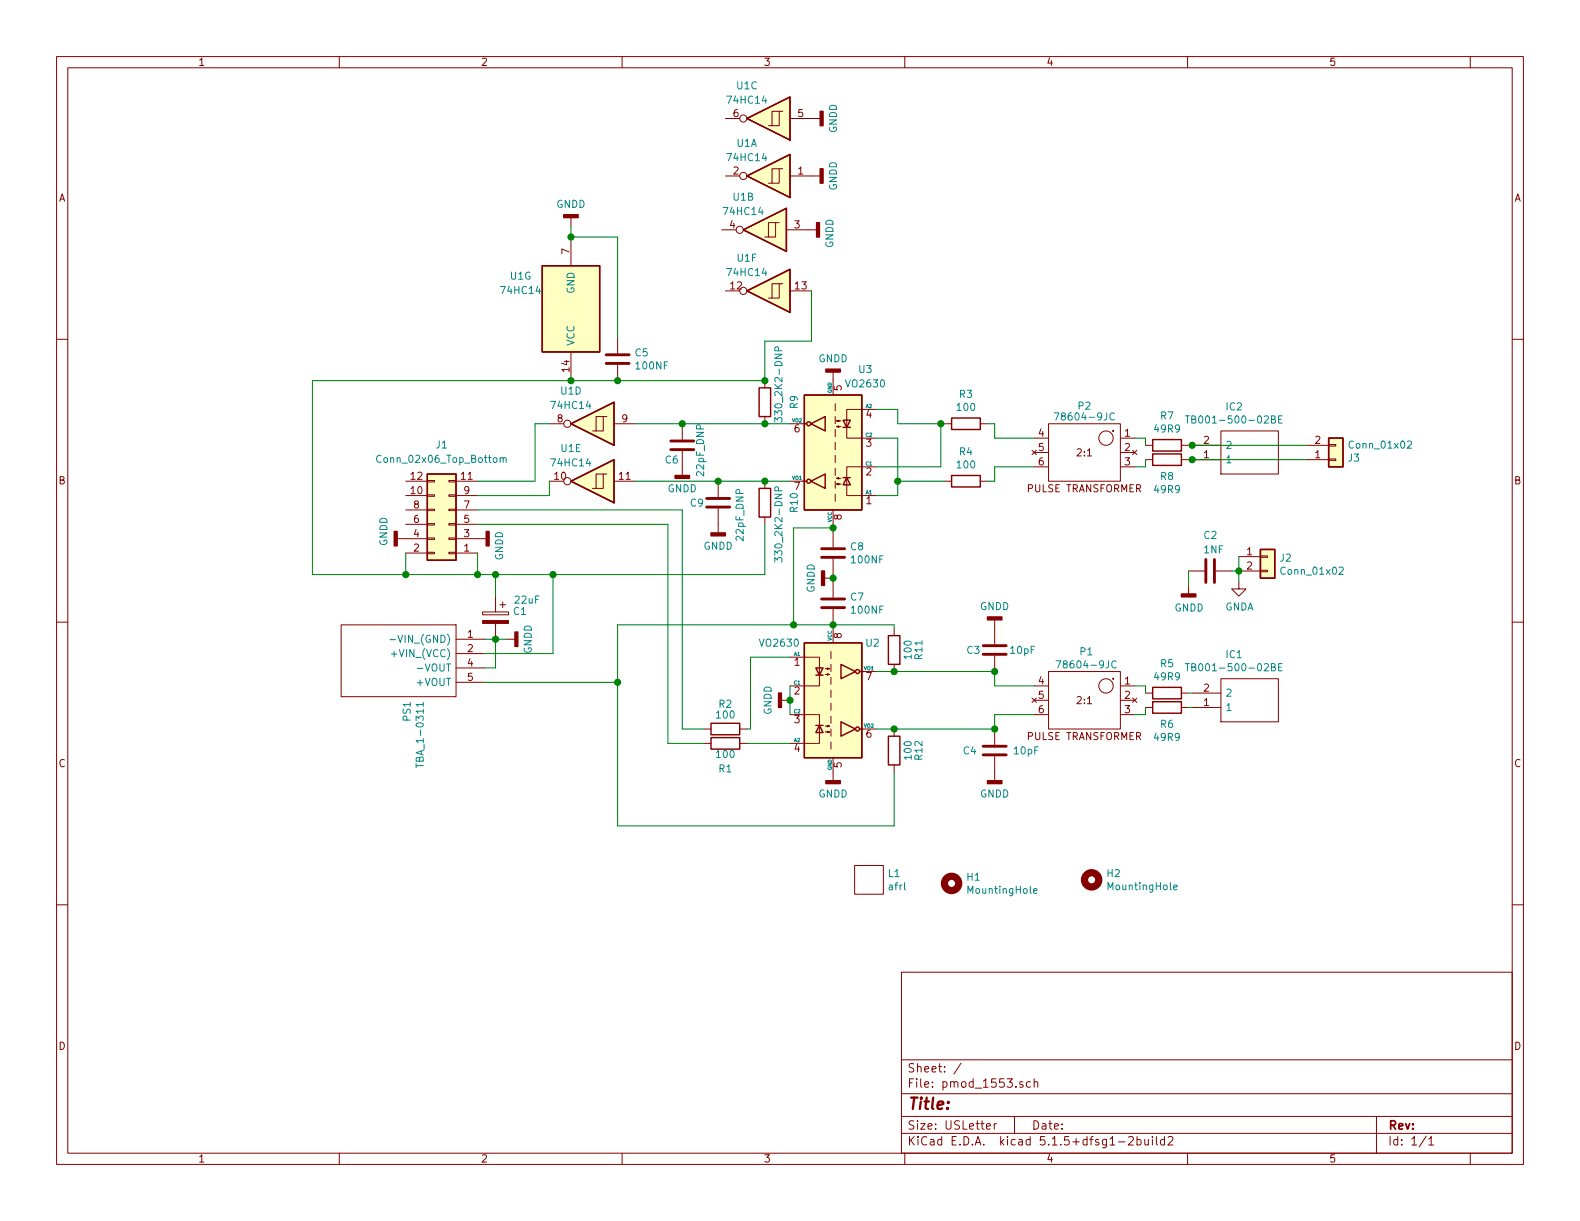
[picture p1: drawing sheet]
EESchema Schematic File Version 4
EELAYER 30 0
EELAYER END
$Descr USLetter 11000 8500
encoding utf-8
Sheet 1 1
Title ""
Date ""
Rev ""
Comp ""
Comment1 ""
Comment2 ""
Comment3 ""
Comment4 ""
$EndDescr
$Comp
L Connector_Generic:Conn_02x06_Odd_Even J1
U 1 1
P 3125 3650
F 0 "J1" H 3175 3100 50  0000 C CNN
F 1 "Conn_02x06_Top_Bottom" H 3175 3200 50  0000 C CNN
F 2 "Connector_PinHeader_2.54mm:PinHeader_2x06_P2.54mm_Horizontal" H 3125 3650 50  0001 C CNN
F 3 "~" H 3125 3650 50  0001 C CNN
	1    3125 3650
	-1   0    0    1   
$EndComp
$Comp
L power:GNDD #PWR02
U 1 1
P 3325 3750
F 0 "#PWR02" H 3325 3500 50  0001 C CNN
F 1 "GNDD" H 3275 3600 50  0000 C CNN
F 2 "" H 3325 3750 50  0001 C CNN
F 3 "" H 3325 3750 50  0001 C CNN
	1    3325 3750
	0    -1   -1   0   
$EndComp
$Comp
L power:GNDD #PWR01
U 1 1
P 2825 3750
F 0 "#PWR01" H 2825 3500 50  0001 C CNN
F 1 "GNDD" H 2775 3600 50  0000 C CNN
F 2 "" H 2825 3750 50  0001 C CNN
F 3 "" H 2825 3750 50  0001 C CNN
	1    2825 3750
	0    1    1    0   
$EndComp
Wire Wire Line
	3325 3850 3325 4000
Wire Wire Line
	3325 4000 2825 4000
Wire Wire Line
	2825 4000 2825 3850
$Comp
L TBA_1-0311:TBA_1-0311 PS1
U 1 1
P 3375 4450
F 0 "PS1" V 3913 4022 50  0000 R CNN
F 1 "TBA_1-0311" V 3822 4022 50  0000 R CNN
F 2 "traco:TBA10311" H 4425 4550 50  0001 L CNN
F 3 "https://componentsearchengine.com/Datasheets/1/TBA 1-0511.pdf" H 4425 4450 50  0001 L CNN
F 4 "TRACO POWER - TBA 1-0311 - Isolated Board Mount DC/DC Converter, ITE, 1 Output, 1 W, 5 V, 200 mA" H 4425 4350 50  0001 L CNN "Description"
F 5 "10.5" H 4425 4250 50  0001 L CNN "Height"
F 6 "Traco Power" H 4425 4150 50  0001 L CNN "Manufacturer_Name"
F 7 "TBA 1-0311" H 4425 4050 50  0001 L CNN "Manufacturer_Part_Number"
F 8 "495-TBA1-0311" H 4425 3950 50  0001 L CNN "Mouser Part Number"
F 9 "https://www.mouser.co.uk/ProductDetail/TRACO-Power/TBA-1-0311?qs=byeeYqUIh0OdVWzHzjZFAA%3D%3D" H 4425 3850 50  0001 L CNN "Mouser Price/Stock"
F 10 "" H 4425 3750 50  0001 L CNN "Arrow Part Number"
F 11 "" H 4425 3650 50  0001 L CNN "Arrow Price/Stock"
	1    3375 4450
	-1   0    0    -1  
$EndComp
$Comp
L power:GNDD #PWR03
U 1 1
P 3525 4450
F 0 "#PWR03" H 3525 4200 50  0001 C CNN
F 1 "GNDD" H 3525 4300 50  0000 C CNN
F 2 "" H 3525 4450 50  0001 C CNN
F 3 "" H 3525 4450 50  0001 C CNN
	1    3525 4450
	0    -1   1    0   
$EndComp
Wire Wire Line
	3375 4450 3450 4450
Wire Wire Line
	3375 4650 3450 4650
Wire Wire Line
	3450 4650 3450 4450
Connection ~ 3450 4450
Wire Wire Line
	3450 4450 3525 4450
$Comp
L Device:CP C1
U 1 1
P 3450 4300
F 0 "C1" H 3332 4346 50  0000 R CNN
F 1 "22uF" H 3325 4425 50  0000 R CNN
F 2 "Capacitor_THT:CP_Radial_D5.0mm_P2.50mm" H 3488 4150 50  0001 C CNN
F 3 "~" H 3450 4300 50  0001 C CNN
	1    3450 4300
	-1   0    0    -1  
$EndComp
Wire Wire Line
	5225 4575 5500 4575
Wire Wire Line
	5225 5075 5225 4575
Wire Wire Line
	5200 5075 5225 5075
$Comp
L TB001-500-02BE:TB001-500-02BE IC2
U 1 1
P 8300 3200
F 0 "IC2" H 8592 2835 50  0000 C CNN
F 1 "TB001-500-02BE" H 8592 2926 50  0000 C CNN
F 2 "cui:TB00150002BE" H 8950 3300 50  0001 L CNN
F 3 "https://br.mouser.com/datasheet/2/670/tb001-500-1550615.pdf" H 8950 3200 50  0001 L CNN
F 4 "Fixed Terminal Blocks screw type, 5.00, horizontal, 2 poles, CUI Blue, slotted screw, PCB mount" H 8950 3100 50  0001 L CNN "Description"
F 5 "12.9" H 8950 3000 50  0001 L CNN "Height"
F 6 "CUI Inc." H 8950 2900 50  0001 L CNN "Manufacturer_Name"
F 7 "TB001-500-02BE" H 8950 2800 50  0001 L CNN "Manufacturer_Part_Number"
F 8 "490-TB001-500-02BE" H 8950 2700 50  0001 L CNN "Mouser Part Number"
F 9 "https://www.mouser.co.uk/ProductDetail/CUI-Devices/TB001-500-02BE?qs=vLWxofP3U2zBBnHgU5u3DA%3D%3D" H 8950 2600 50  0001 L CNN "Mouser Price/Stock"
F 10 "TB001-500-02BE" H 8950 2500 50  0001 L CNN "Arrow Part Number"
F 11 "https://www.arrow.com/en/products/tb001-500-02be/cui-devices" H 8950 2400 50  0001 L CNN "Arrow Price/Stock"
	1    8300 3200
	1    0    0    1   
$EndComp
$Comp
L TB001-500-02BE:TB001-500-02BE IC1
U 1 1
P 8300 4925
F 0 "IC1" H 8592 4560 50  0000 C CNN
F 1 "TB001-500-02BE" H 8592 4651 50  0000 C CNN
F 2 "cui:TB00150002BE" H 8950 5025 50  0001 L CNN
F 3 "https://br.mouser.com/datasheet/2/670/tb001-500-1550615.pdf" H 8950 4925 50  0001 L CNN
F 4 "Fixed Terminal Blocks screw type, 5.00, horizontal, 2 poles, CUI Blue, slotted screw, PCB mount" H 8950 4825 50  0001 L CNN "Description"
F 5 "12.9" H 8950 4725 50  0001 L CNN "Height"
F 6 "CUI Inc." H 8950 4625 50  0001 L CNN "Manufacturer_Name"
F 7 "TB001-500-02BE" H 8950 4525 50  0001 L CNN "Manufacturer_Part_Number"
F 8 "490-TB001-500-02BE" H 8950 4425 50  0001 L CNN "Mouser Part Number"
F 9 "https://www.mouser.co.uk/ProductDetail/CUI-Devices/TB001-500-02BE?qs=vLWxofP3U2zBBnHgU5u3DA%3D%3D" H 8950 4325 50  0001 L CNN "Mouser Price/Stock"
F 10 "TB001-500-02BE" H 8950 4225 50  0001 L CNN "Arrow Part Number"
F 11 "https://www.arrow.com/en/products/tb001-500-02be/cui-devices" H 8950 4125 50  0001 L CNN "Arrow Price/Stock"
	1    8300 4925
	1    0    0    1   
$EndComp
Wire Wire Line
	6100 4675 6225 4675
Wire Wire Line
	6100 5075 6225 5075
Wire Wire Line
	5500 5175 5200 5175
Wire Wire Line
	7975 3050 7900 3050
Wire Wire Line
	7975 3250 7900 3250
Wire Wire Line
	6925 3050 6925 2950
Wire Wire Line
	6925 4975 6925 5075
Wire Wire Line
	6925 4675 6925 4775
$Comp
L Murata_Pulse_Transformers:78604-9JC P2
U 1 1
P 7550 3150
F 0 "P2" H 7550 3475 50  0000 C CNN
F 1 "78604-9JC" H 7550 3400 50  0000 C CNN
F 2 "murata_pulse_transformers:78604-9JC" H 7550 3150 50  0001 C CNN
F 3 "" H 7550 3150 50  0001 C CNN
	1    7550 3150
	-1   0    0    -1  
$EndComp
Wire Wire Line
	7975 4775 7900 4775
Wire Wire Line
	7975 4825 7975 4775
Wire Wire Line
	7975 4975 7975 4925
Wire Wire Line
	7900 4975 7975 4975
Wire Wire Line
	7975 3200 7975 3250
Wire Wire Line
	7975 3050 7975 3100
$Comp
L power:GNDD #PWR010
U 1 1
P 5800 4025
F 0 "#PWR010" H 5800 3775 50  0001 C CNN
F 1 "GNDD" H 5800 3875 50  0000 C CNN
F 2 "" H 5800 4025 50  0001 C CNN
F 3 "" H 5800 4025 50  0001 C CNN
	1    5800 4025
	0    1    1    0   
$EndComp
$Comp
L Device:C C7
U 1 1
P 5800 4200
F 0 "C7" H 5915 4246 50  0000 L CNN
F 1 "100NF" H 5915 4155 50  0000 L CNN
F 2 "Capacitor_THT:C_Disc_D4.7mm_W2.5mm_P5.00mm" H 5838 4050 50  0001 C CNN
F 3 "~" H 5800 4200 50  0001 C CNN
	1    5800 4200
	1    0    0    -1  
$EndComp
$Comp
L Device:C C8
U 1 1
P 5800 3850
F 0 "C8" H 5915 3896 50  0000 L CNN
F 1 "100NF" H 5915 3805 50  0000 L CNN
F 2 "Capacitor_THT:C_Disc_D4.7mm_W2.5mm_P5.00mm" H 5838 3700 50  0001 C CNN
F 3 "~" H 5800 3850 50  0001 C CNN
	1    5800 3850
	1    0    0    -1  
$EndComp
Wire Wire Line
	5500 3350 5325 3350
Wire Wire Line
	5500 4875 5500 4975
Connection ~ 5500 4875
$Comp
L power:GNDD #PWR04
U 1 1
P 5500 4875
F 0 "#PWR04" H 5500 4625 50  0001 C CNN
F 1 "GNDD" H 5500 4725 50  0000 C CNN
F 2 "" H 5500 4875 50  0001 C CNN
F 3 "" H 5500 4875 50  0001 C CNN
	1    5500 4875
	0    1    1    0   
$EndComp
Wire Wire Line
	5500 4775 5500 4875
$Comp
L power:GNDD #PWR07
U 1 1
P 6925 4375
F 0 "#PWR07" H 6925 4125 50  0001 C CNN
F 1 "GNDD" H 6925 4225 50  0000 C CNN
F 2 "" H 6925 4375 50  0001 C CNN
F 3 "" H 6925 4375 50  0001 C CNN
	1    6925 4375
	-1   0    0    1   
$EndComp
$Comp
L Device:R R8
U 1 1
P 8125 3200
F 0 "R8" V 8240 3200 50  0000 C CNN
F 1 "49R9" V 8331 3200 50  0000 C CNN
F 2 "Resistor_THT:R_Axial_DIN0207_L6.3mm_D2.5mm_P7.62mm_Horizontal" V 8055 3200 50  0001 C CNN
F 3 "~" H 8125 3200 50  0001 C CNN
	1    8125 3200
	0    1    1    0   
$EndComp
$Comp
L Device:R R7
U 1 1
P 8125 3100
F 0 "R7" V 7918 3100 50  0000 C CNN
F 1 "49R9" V 8009 3100 50  0000 C CNN
F 2 "Resistor_THT:R_Axial_DIN0207_L6.3mm_D2.5mm_P7.62mm_Horizontal" V 8055 3100 50  0001 C CNN
F 3 "~" H 8125 3100 50  0001 C CNN
	1    8125 3100
	0    1    1    0   
$EndComp
$Comp
L Device:R R6
U 1 1
P 8125 4925
F 0 "R6" V 8240 4925 50  0000 C CNN
F 1 "49R9" V 8331 4925 50  0000 C CNN
F 2 "Resistor_THT:R_Axial_DIN0207_L6.3mm_D2.5mm_P7.62mm_Horizontal" V 8055 4925 50  0001 C CNN
F 3 "~" H 8125 4925 50  0001 C CNN
	1    8125 4925
	0    -1   1    0   
$EndComp
$Comp
L Device:R R5
U 1 1
P 8125 4825
F 0 "R5" V 7918 4825 50  0000 C CNN
F 1 "49R9" V 8009 4825 50  0000 C CNN
F 2 "Resistor_THT:R_Axial_DIN0207_L6.3mm_D2.5mm_P7.62mm_Horizontal" V 8055 4825 50  0001 C CNN
F 3 "~" H 8125 4825 50  0001 C CNN
	1    8125 4825
	0    1    1    0   
$EndComp
Wire Wire Line
	6250 2850 6100 2850
Wire Wire Line
	6250 2950 6250 2850
Wire Wire Line
	6250 3450 6100 3450
Wire Wire Line
	6250 3350 6250 3450
$Comp
L Device:C C4
U 1 1
P 6925 5225
F 0 "C4" H 6700 5225 50  0000 L CNN
F 1 "10pF" H 7050 5225 50  0000 L CNN
F 2 "Capacitor_THT:C_Disc_D4.7mm_W2.5mm_P5.00mm" H 6963 5075 50  0001 C CNN
F 3 "~" H 6925 5225 50  0001 C CNN
	1    6925 5225
	1    0    0    -1  
$EndComp
$Comp
L Device:C C3
U 1 1
P 6925 4525
F 0 "C3" H 6725 4525 50  0000 L CNN
F 1 "10pF" H 7025 4525 50  0000 L CNN
F 2 "Capacitor_THT:C_Disc_D4.7mm_W2.5mm_P5.00mm" H 6963 4375 50  0001 C CNN
F 3 "~" H 6925 4525 50  0001 C CNN
	1    6925 4525
	1    0    0    -1  
$EndComp
$Comp
L Device:R R3
U 1 1
P 6725 2950
F 0 "R3" V 6518 2950 50  0000 C CNN
F 1 "100" V 6609 2950 50  0000 C CNN
F 2 "Resistor_THT:R_Axial_DIN0207_L6.3mm_D2.5mm_P7.62mm_Horizontal" V 6655 2950 50  0001 C CNN
F 3 "~" H 6725 2950 50  0001 C CNN
	1    6725 2950
	0    1    1    0   
$EndComp
$Comp
L Device:R R2
U 1 1
P 5050 5075
F 0 "R2" V 4875 5075 50  0000 C CNN
F 1 "100" V 4950 5075 50  0000 C CNN
F 2 "Resistor_THT:R_Axial_DIN0207_L6.3mm_D2.5mm_P7.62mm_Horizontal" V 4980 5075 50  0001 C CNN
F 3 "~" H 5050 5075 50  0001 C CNN
	1    5050 5075
	0    1    1    0   
$EndComp
$Comp
L Device:R R1
U 1 1
P 5050 5175
F 0 "R1" V 5225 5175 50  0000 C CNN
F 1 "100" V 5125 5175 50  0000 C CNN
F 2 "Resistor_THT:R_Axial_DIN0207_L6.3mm_D2.5mm_P7.62mm_Horizontal" V 4980 5175 50  0001 C CNN
F 3 "~" H 5050 5175 50  0001 C CNN
	1    5050 5175
	0    1    1    0   
$EndComp
$Comp
L Isolator:VO2630 U3
U 1 1
P 5800 3150
F 0 "U3" H 5575 2575 50  0000 C CNN
F 1 "VO2630" H 5575 2675 50  0000 C CNN
F 2 "Package_DIP:DIP-8_W7.62mm" H 5900 2430 50  0001 C CNN
F 3 "https://www.vishay.com/doc?84732" H 5400 3500 50  0001 C CNN
	1    5800 3150
	-1   0    0    1   
$EndComp
$Comp
L Isolator:VO2630 U2
U 1 1
P 5800 4875
F 0 "U2" H 6075 5275 50  0000 C CNN
F 1 "VO2630" H 5425 5275 50  0000 C CNN
F 2 "Package_DIP:DIP-8_W7.62mm" H 5900 4155 50  0001 C CNN
F 3 "https://www.vishay.com/doc?84732" H 5400 5225 50  0001 C CNN
	1    5800 4875
	1    0    0    -1  
$EndComp
$Comp
L power:GNDD #PWR0101
U 1 1
P 5800 5375
F 0 "#PWR0101" H 5800 5125 50  0001 C CNN
F 1 "GNDD" H 5800 5225 50  0000 C CNN
F 2 "" H 5800 5375 50  0001 C CNN
F 3 "" H 5800 5375 50  0001 C CNN
	1    5800 5375
	1    0    0    -1  
$EndComp
$Comp
L power:GNDD #PWR0102
U 1 1
P 6925 5375
F 0 "#PWR0102" H 6925 5125 50  0001 C CNN
F 1 "GNDD" H 6925 5225 50  0000 C CNN
F 2 "" H 6925 5375 50  0001 C CNN
F 3 "" H 6925 5375 50  0001 C CNN
	1    6925 5375
	1    0    0    -1  
$EndComp
$Comp
L power:GNDD #PWR0103
U 1 1
P 5800 2650
F 0 "#PWR0103" H 5800 2400 50  0001 C CNN
F 1 "GNDD" H 5800 2500 50  0000 C CNN
F 2 "" H 5800 2650 50  0001 C CNN
F 3 "" H 5800 2650 50  0001 C CNN
	1    5800 2650
	-1   0    0    1   
$EndComp
Wire Wire Line
	3325 3650 4650 3650
Wire Wire Line
	4650 3650 4650 5175
Wire Wire Line
	4650 5175 4900 5175
Wire Wire Line
	4900 5075 4750 5075
Wire Wire Line
	4750 5075 4750 3550
Wire Wire Line
	4750 3550 3325 3550
Connection ~ 3325 4000
Wire Wire Line
	5800 4000 5800 4025
Connection ~ 5800 4025
Wire Wire Line
	5800 4025 5800 4050
Wire Wire Line
	5800 4375 5800 4350
Wire Wire Line
	4300 4350 4300 4750
Wire Wire Line
	3375 4750 4300 4750
Connection ~ 5800 4350
Wire Wire Line
	3325 4000 3450 4000
Wire Wire Line
	3450 4150 3450 4000
Connection ~ 3450 4000
Wire Wire Line
	3375 4550 3850 4550
Wire Wire Line
	3450 4000 3850 4000
$Comp
L Device:R R11
U 1 1
P 6225 4525
F 0 "R11" V 6050 4525 50  0000 C CNN
F 1 "100" V 6125 4525 50  0000 C CNN
F 2 "Resistor_THT:R_Axial_DIN0207_L6.3mm_D2.5mm_P7.62mm_Horizontal" V 6155 4525 50  0001 C CNN
F 3 "~" H 6225 4525 50  0001 C CNN
	1    6225 4525
	-1   0    0    1   
$EndComp
$Comp
L Device:R R12
U 1 1
P 6225 5225
F 0 "R12" V 6050 5225 50  0000 C CNN
F 1 "100" V 6125 5225 50  0000 C CNN
F 2 "Resistor_THT:R_Axial_DIN0207_L6.3mm_D2.5mm_P7.62mm_Horizontal" V 6155 5225 50  0001 C CNN
F 3 "~" H 6225 5225 50  0001 C CNN
	1    6225 5225
	-1   0    0    1   
$EndComp
$Comp
L Device:R R10
U 1 1
P 5325 3500
F 0 "R10" V 5118 3500 50  0000 C CNN
F 1 "330_2K2-DNP" V 5225 3650 50  0000 C CNN
F 2 "Resistor_THT:R_Axial_DIN0207_L6.3mm_D2.5mm_P7.62mm_Horizontal" V 5255 3500 50  0001 C CNN
F 3 "~" H 5325 3500 50  0001 C CNN
	1    5325 3500
	-1   0    0    1   
$EndComp
Connection ~ 5325 3350
$Comp
L Device:R R9
U 1 1
P 5325 2800
F 0 "R9" V 5118 2800 50  0000 C CNN
F 1 "330_2K2-DNP" V 5225 2675 50  0000 C CNN
F 2 "Resistor_THT:R_Axial_DIN0207_L6.3mm_D2.5mm_P7.62mm_Horizontal" V 5255 2800 50  0001 C CNN
F 3 "~" H 5325 2800 50  0001 C CNN
	1    5325 2800
	-1   0    0    1   
$EndComp
Connection ~ 5325 2950
Wire Wire Line
	5325 2950 5500 2950
Wire Wire Line
	4300 5750 4300 4750
Connection ~ 4300 4750
Connection ~ 6225 5075
Wire Wire Line
	6225 5375 6225 5750
Wire Wire Line
	6225 5750 4300 5750
Connection ~ 6225 4675
Wire Wire Line
	6225 4375 6225 4350
Wire Wire Line
	6225 4350 5800 4350
$Comp
L Murata_Pulse_Transformers:78604-9JC P1
U 1 1
P 7550 4875
F 0 "P1" H 7537 5215 50  0000 C CNN
F 1 "78604-9JC" H 7537 5124 50  0000 C CNN
F 2 "murata_pulse_transformers:78604-9JC" H 7550 4875 50  0001 C CNN
F 3 "" H 7550 4875 50  0001 C CNN
	1    7550 4875
	-1   0    0    -1  
$EndComp
Wire Wire Line
	2825 4000 2175 4000
Wire Wire Line
	2175 4000 2175 2650
Wire Wire Line
	2175 2650 3975 2650
Connection ~ 2825 4000
Wire Wire Line
	3850 4550 3850 4000
Wire Wire Line
	5325 3650 5325 4000
Wire Wire Line
	5325 4000 3850 4000
Connection ~ 3850 4000
Wire Wire Line
	6925 3050 7200 3050
Wire Wire Line
	7200 3250 6925 3250
Wire Wire Line
	6925 4775 7200 4775
Wire Wire Line
	7200 4975 6925 4975
Connection ~ 6925 4675
Wire Wire Line
	6225 4675 6925 4675
Connection ~ 6925 5075
Wire Wire Line
	6225 5075 6925 5075
Wire Wire Line
	6925 3250 6925 3350
$Comp
L Device:R R4
U 1 1
P 6725 3350
F 0 "R4" V 6518 3350 50  0000 C CNN
F 1 "100" V 6609 3350 50  0000 C CNN
F 2 "Resistor_THT:R_Axial_DIN0207_L6.3mm_D2.5mm_P7.62mm_Horizontal" V 6655 3350 50  0001 C CNN
F 3 "~" H 6725 3350 50  0001 C CNN
	1    6725 3350
	0    1    1    0   
$EndComp
Wire Wire Line
	6925 3350 6875 3350
Wire Wire Line
	6925 2950 6875 2950
$Comp
L Mechanical:MountingHole H1
U 1 1
P 6625 6150
F 0 "H1" H 6725 6196 50  0000 L CNN
F 1 "MountingHole" H 6725 6105 50  0000 L CNN
F 2 "MountingHole:MountingHole_2.2mm_M2_DIN965" H 6625 6150 50  0001 C CNN
F 3 "~" H 6625 6150 50  0001 C CNN
	1    6625 6150
	1    0    0    -1  
$EndComp
$Comp
L Mechanical:MountingHole H2
U 1 1
P 7600 6125
F 0 "H2" H 7700 6171 50  0000 L CNN
F 1 "MountingHole" H 7700 6080 50  0000 L CNN
F 2 "MountingHole:MountingHole_2.2mm_M2_DIN965" H 7600 6125 50  0001 C CNN
F 3 "~" H 7600 6125 50  0001 C CNN
	1    7600 6125
	1    0    0    -1  
$EndComp
$Comp
L power:GNDA #PWR09
U 1 1
P 8625 4050
F 0 "#PWR09" H 8625 3800 50  0001 C CNN
F 1 "GNDA" H 8630 3877 50  0000 C CNN
F 2 "" H 8625 4050 50  0001 C CNN
F 3 "" H 8625 4050 50  0001 C CNN
	1    8625 4050
	1    0    0    -1  
$EndComp
$Comp
L power:GNDD #PWR05
U 1 1
P 8275 4075
F 0 "#PWR05" H 8275 3825 50  0001 C CNN
F 1 "GNDD" H 8279 3920 50  0000 C CNN
F 2 "" H 8275 4075 50  0001 C CNN
F 3 "" H 8275 4075 50  0001 C CNN
	1    8275 4075
	1    0    0    -1  
$EndComp
$Comp
L Device:C C2
U 1 1
P 8425 3975
F 0 "C2" V 8175 3925 50  0000 L CNN
F 1 "1NF" V 8275 3925 50  0000 L CNN
F 2 "Capacitor_THT:C_Disc_D4.7mm_W2.5mm_P5.00mm" H 8463 3825 50  0001 C CNN
F 3 "~" H 8425 3975 50  0001 C CNN
	1    8425 3975
	0    1    1    0   
$EndComp
Wire Wire Line
	8625 4050 8625 3975
Wire Wire Line
	8625 3975 8575 3975
Wire Wire Line
	8275 3975 8275 4075
$Comp
L Connector_Generic:Conn_01x02 J2
U 1 1
P 8825 3875
F 0 "J2" H 8905 3867 50  0000 L CNN
F 1 "Conn_01x02" H 8905 3776 50  0000 L CNN
F 2 "Connector_Molex:Molex_KK-254_AE-6410-02A_1x02_P2.54mm_Vertical" H 8825 3875 50  0001 C CNN
F 3 "~" H 8825 3875 50  0001 C CNN
	1    8825 3875
	1    0    0    -1  
$EndComp
Connection ~ 8625 3975
Wire Wire Line
	8625 3975 8625 3875
$Comp
L Connector_Generic:Conn_01x02 J3
U 1 1
P 9300 3200
F 0 "J3" H 9380 3192 50  0000 L CNN
F 1 "Conn_01x02" H 9380 3101 50  0000 L CNN
F 2 "Connector_PinHeader_2.54mm:PinHeader_1x02_P2.54mm_Vertical" H 9300 3200 50  0001 C CNN
F 3 "~" H 9300 3200 50  0001 C CNN
	1    9300 3200
	1    0    0    1   
$EndComp
Wire Wire Line
	8300 3100 8275 3100
Wire Wire Line
	8275 3200 8300 3200
Wire Wire Line
	8275 4825 8300 4825
Wire Wire Line
	8275 4925 8300 4925
Wire Wire Line
	9100 3100 8300 3100
Connection ~ 8300 3100
Wire Wire Line
	9100 3200 8300 3200
Connection ~ 8300 3200
Wire Wire Line
	6250 3350 6575 3350
Wire Wire Line
	6250 2950 6550 2950
Wire Wire Line
	6100 3250 6550 3250
Wire Wire Line
	6550 3250 6550 2950
Connection ~ 6550 2950
Wire Wire Line
	6550 2950 6575 2950
Wire Wire Line
	6100 3050 6250 3050
Wire Wire Line
	6250 3050 6250 3350
Connection ~ 6250 3350
$Comp
L logo:afrl L1
U 1 1
P 6050 6125
F 0 "L1" H 6178 6171 50  0000 L CNN
F 1 "afrl" H 6178 6080 50  0000 L CNN
F 2 "logos:afrl" H 6050 6125 50  0001 C CNN
F 3 "" H 6050 6125 50  0001 C CNN
	1    6050 6125
	1    0    0    -1  
$EndComp
$Comp
L 74xx:74HC14 U1
U 1 1
P 5350 1225
F 0 "U1" H 5500 1000 50  0000 C CNN
F 1 "74HC14" H 5500 1100 50  0000 C CNN
F 2 "Package_DIP:DIP-14_W7.62mm_LongPads" H 5350 1225 50  0001 C CNN
F 3 "http://www.ti.com/lit/gpn/sn74HC14" H 5350 1225 50  0001 C CNN
	1    5350 1225
	-1   0    0    1   
$EndComp
$Comp
L 74xx:74HC14 U1
U 2 1
P 5325 1600
F 0 "U1" H 5475 1375 50  0000 C CNN
F 1 "74HC14" H 5475 1475 50  0000 C CNN
F 2 "Package_DIP:DIP-14_W7.62mm_LongPads" H 5325 1600 50  0001 C CNN
F 3 "http://www.ti.com/lit/gpn/sn74HC14" H 5325 1600 50  0001 C CNN
	2    5325 1600
	-1   0    0    1   
$EndComp
Wire Wire Line
	4425 2950 4750 2950
Wire Wire Line
	4425 3350 5000 3350
Wire Wire Line
	3825 3450 3325 3450
Wire Wire Line
	3325 3350 3725 3350
Wire Wire Line
	3725 3350 3725 2950
Wire Wire Line
	3725 2950 3825 2950
Wire Wire Line
	3825 3350 3825 3450
$Comp
L 74xx:74HC14 U1
U 7 1
P 3975 2150
F 0 "U1" H 4325 1925 50  0000 C CNN
F 1 "74HC14" H 4325 2025 50  0000 C CNN
F 2 "Package_DIP:DIP-14_W7.62mm_LongPads" H 3975 2150 50  0001 C CNN
F 3 "http://www.ti.com/lit/gpn/sn74HC14" H 3975 2150 50  0001 C CNN
	7    3975 2150
	-1   0    0    1   
$EndComp
Connection ~ 3975 2650
$Comp
L power:GNDD #PWR06
U 1 1
P 3975 1575
F 0 "#PWR06" H 3975 1325 50  0001 C CNN
F 1 "GNDD" H 3975 1425 50  0000 C CNN
F 2 "" H 3975 1575 50  0001 C CNN
F 3 "" H 3975 1575 50  0001 C CNN
	1    3975 1575
	-1   0    0    1   
$EndComp
$Comp
L Device:C C5
U 1 1
P 4300 2500
F 0 "C5" H 4415 2546 50  0000 L CNN
F 1 "100NF" H 4415 2455 50  0000 L CNN
F 2 "Capacitor_THT:C_Disc_D4.7mm_W2.5mm_P5.00mm" H 4338 2350 50  0001 C CNN
F 3 "~" H 4300 2500 50  0001 C CNN
	1    4300 2500
	1    0    0    -1  
$EndComp
Wire Wire Line
	3975 1650 3975 1575
Connection ~ 3975 1650
Connection ~ 4300 2650
Wire Wire Line
	4300 2650 5325 2650
Wire Wire Line
	3975 2650 4300 2650
Wire Wire Line
	4300 2350 4300 1650
Wire Wire Line
	3975 1650 4300 1650
$Comp
L 74xx:74HC14 U1
U 5 1
P 4125 3350
F 0 "U1" H 4275 3125 50  0000 C CNN
F 1 "74HC14" H 4275 3225 50  0000 C CNN
F 2 "" H 4125 3350 50  0001 C CNN
F 3 "http://www.ti.com/lit/gpn/sn74HC14" H 4125 3350 50  0001 C CNN
	5    4125 3350
	-1   0    0    1   
$EndComp
$Comp
L 74xx:74HC14 U1
U 6 1
P 5350 2025
F 0 "U1" H 5500 1800 50  0000 C CNN
F 1 "74HC14" H 5500 1900 50  0000 C CNN
F 2 "" H 5350 2025 50  0001 C CNN
F 3 "http://www.ti.com/lit/gpn/sn74HC14" H 5350 2025 50  0001 C CNN
	6    5350 2025
	-1   0    0    1   
$EndComp
$Comp
L 74xx:74HC14 U1
U 4 1
P 4125 2950
F 0 "U1" H 4275 2725 50  0000 C CNN
F 1 "74HC14" H 4275 2825 50  0000 C CNN
F 2 "" H 4125 2950 50  0001 C CNN
F 3 "http://www.ti.com/lit/gpn/sn74HC14" H 4125 2950 50  0001 C CNN
	4    4125 2950
	-1   0    0    1   
$EndComp
$Comp
L 74xx:74HC14 U1
U 3 1
P 5350 825
F 0 "U1" H 5500 600 50  0000 C CNN
F 1 "74HC14" H 5500 700 50  0000 C CNN
F 2 "" H 5350 825 50  0001 C CNN
F 3 "http://www.ti.com/lit/gpn/sn74HC14" H 5350 825 50  0001 C CNN
	3    5350 825 
	-1   0    0    1   
$EndComp
$Comp
L power:GNDD #PWR0105
U 1 1
P 5625 1600
F 0 "#PWR0105" H 5625 1350 50  0001 C CNN
F 1 "GNDD" H 5600 1450 50  0000 C CNN
F 2 "" H 5625 1600 50  0001 C CNN
F 3 "" H 5625 1600 50  0001 C CNN
	1    5625 1600
	0    -1   -1   0   
$EndComp
$Comp
L power:GNDD #PWR0106
U 1 1
P 5650 1225
F 0 "#PWR0106" H 5650 975 50  0001 C CNN
F 1 "GNDD" H 5650 1075 50  0000 C CNN
F 2 "" H 5650 1225 50  0001 C CNN
F 3 "" H 5650 1225 50  0001 C CNN
	1    5650 1225
	0    -1   -1   0   
$EndComp
$Comp
L power:GNDD #PWR0107
U 1 1
P 5650 825
F 0 "#PWR0107" H 5650 575 50  0001 C CNN
F 1 "GNDD" H 5650 675 50  0000 C CNN
F 2 "" H 5650 825 50  0001 C CNN
F 3 "" H 5650 825 50  0001 C CNN
	1    5650 825 
	0    -1   -1   0   
$EndComp
Wire Wire Line
	5325 2650 5325 2375
Wire Wire Line
	5325 2375 5650 2375
Wire Wire Line
	5650 2375 5650 2025
Connection ~ 5325 2650
$Comp
L Device:C C9
U 1 1
P 5000 3500
F 0 "C9" H 4800 3500 50  0000 L CNN
F 1 "22pF_DNP" V 5150 3225 50  0000 L CNN
F 2 "Capacitor_THT:C_Disc_D4.7mm_W2.5mm_P5.00mm" H 5038 3350 50  0001 C CNN
F 3 "~" H 5000 3500 50  0001 C CNN
	1    5000 3500
	1    0    0    -1  
$EndComp
Connection ~ 5000 3350
Wire Wire Line
	5000 3350 5325 3350
$Comp
L Device:C C6
U 1 1
P 4750 3100
F 0 "C6" H 4625 3000 50  0000 L CNN
F 1 "22pF_DNP" V 4875 2875 50  0000 L CNN
F 2 "Capacitor_THT:C_Disc_D4.7mm_W2.5mm_P5.00mm" H 4788 2950 50  0001 C CNN
F 3 "~" H 4750 3100 50  0001 C CNN
	1    4750 3100
	1    0    0    -1  
$EndComp
Connection ~ 4750 2950
Wire Wire Line
	4750 2950 5325 2950
$Comp
L power:GNDD #PWR08
U 1 1
P 4750 3250
F 0 "#PWR08" H 4750 3000 50  0001 C CNN
F 1 "GNDD" H 4750 3100 50  0000 C CNN
F 2 "" H 4750 3250 50  0001 C CNN
F 3 "" H 4750 3250 50  0001 C CNN
	1    4750 3250
	1    0    0    -1  
$EndComp
$Comp
L power:GNDD #PWR011
U 1 1
P 5000 3650
F 0 "#PWR011" H 5000 3400 50  0001 C CNN
F 1 "GNDD" H 5000 3500 50  0000 C CNN
F 2 "" H 5000 3650 50  0001 C CNN
F 3 "" H 5000 3650 50  0001 C CNN
	1    5000 3650
	1    0    0    -1  
$EndComp
Wire Wire Line
	5800 3650 5800 3675
Wire Wire Line
	4300 4350 5525 4350
Wire Wire Line
	5800 3675 5525 3675
Wire Wire Line
	5525 3675 5525 4350
Connection ~ 5800 3675
Wire Wire Line
	5800 3675 5800 3700
Connection ~ 5525 4350
Wire Wire Line
	5525 4350 5800 4350
$EndSCHEMATC
